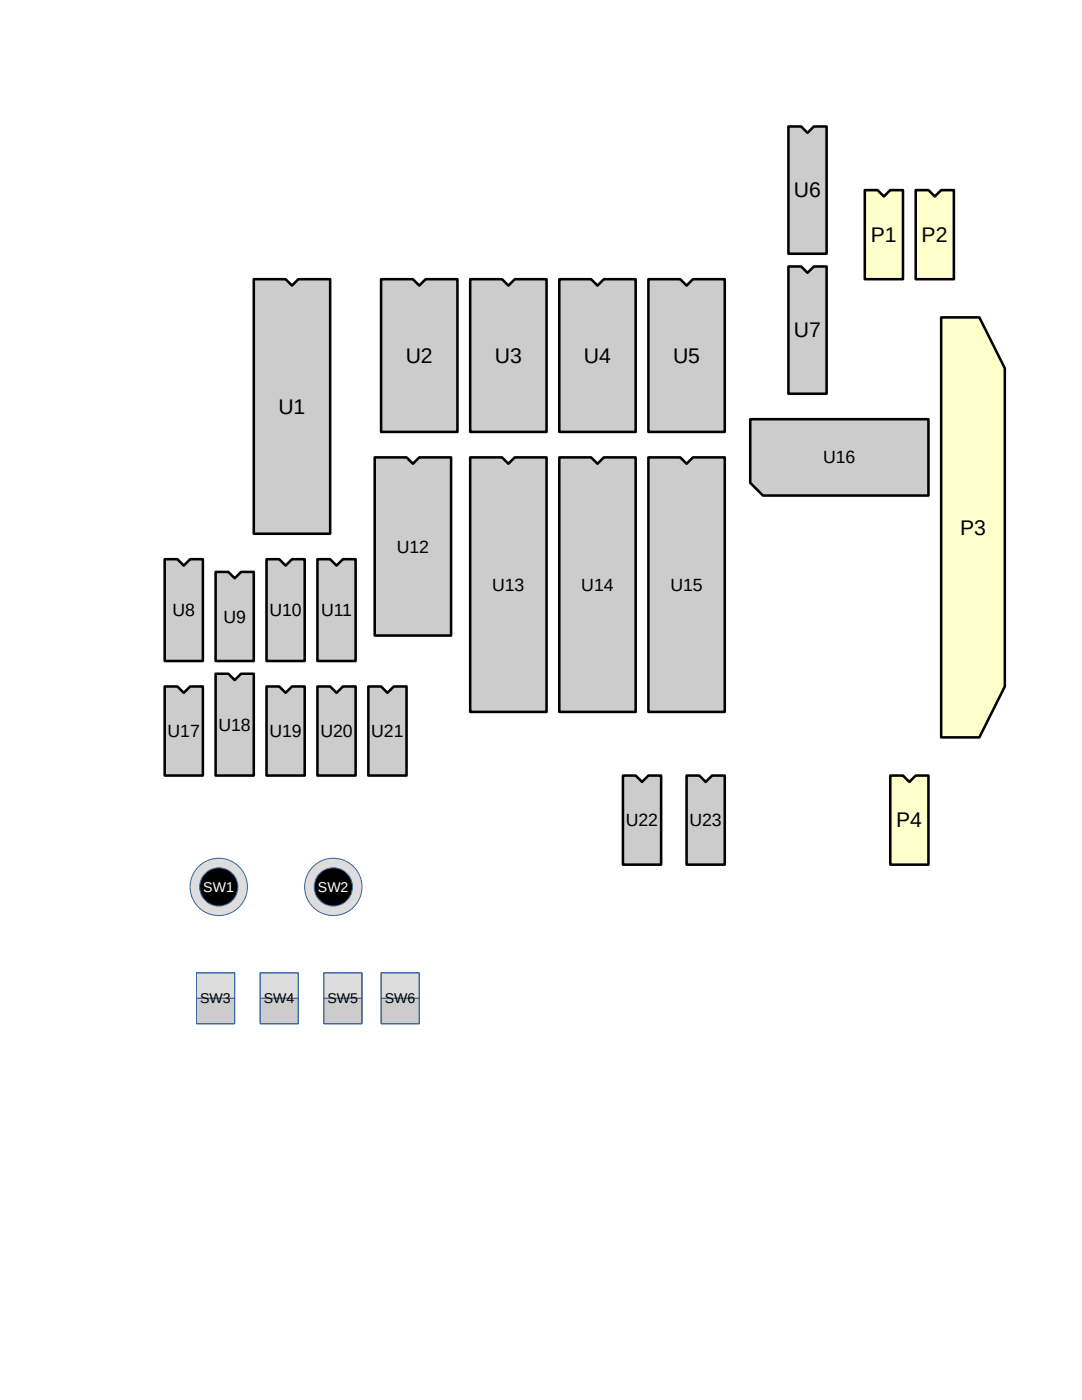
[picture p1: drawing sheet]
<svg xmlns="http://www.w3.org/2000/svg" width="216mm" height="279mm" viewBox="0 0 216 279" stroke-linecap="round" stroke-linejoin="round" font-family="sans-serif">
<path d="M50.6 55.7h6.4l1.3 1.3 1.2-1.3h6.4v50.8h-15.3z" fill-rule="evenodd" fill="#ccc"/>
<path d="M50.6 55.7h6.4l1.3 1.3 1.2-1.3h6.4v50.8h-15.3z" fill="none" stroke="#000" stroke-width=".51"/>
<path d="M93.8 91.3h6.4l1.2 1.2 1.3-1.2h6.4v50.8h-15.3z" fill-rule="evenodd" fill="#ccc"/>
<path d="M93.8 91.3h6.4l1.2 1.2 1.3-1.2h6.4v50.8h-15.3z" fill="none" stroke="#000" stroke-width=".51"/>
<path d="M111.6 91.3h6.3l1.3 1.2 1.3-1.2h6.3v50.8h-15.2z" fill-rule="evenodd" fill="#ccc"/>
<path d="M111.6 91.3h6.3l1.3 1.2 1.3-1.2h6.3v50.8h-15.2z" fill="none" stroke="#000" stroke-width=".51"/>
<path d="M129.4 91.3h6.3l1.3 1.2 1.3-1.2h6.3v50.8h-15.2z" fill-rule="evenodd" fill="#ccc"/>
<path d="M129.4 91.3h6.3l1.3 1.2 1.3-1.2h6.3v50.8h-15.2z" fill="none" stroke="#000" stroke-width=".51"/>
<path d="M93.8 55.7h6.4l1.2 1.3 1.3-1.3h6.4v30.5h-15.3z" fill-rule="evenodd" fill="#ccc"/>
<path d="M93.8 55.7h6.4l1.2 1.3 1.3-1.3h6.4v30.5h-15.3z" fill="none" stroke="#000" stroke-width=".51"/>
<path d="M74.8 91.3h6.3l1.3 1.2 1.3-1.2h6.3v35.5h-15.2z" fill-rule="evenodd" fill="#ccc"/>
<path d="M74.8 91.3h6.3l1.3 1.2 1.3-1.2h6.3v35.5h-15.2z" fill="none" stroke="#000" stroke-width=".51"/>
<path d="M111.6 55.7h6.3l1.3 1.3 1.3-1.3h6.3v30.5h-15.2z" fill-rule="evenodd" fill="#ccc"/>
<path d="M111.6 55.7h6.3l1.3 1.3 1.3-1.3h6.3v30.5h-15.2z" fill="none" stroke="#000" stroke-width=".51"/>
<path d="M76 55.7h6.4l1.3 1.3 1.2-1.3h6.4v30.5h-15.3z" fill-rule="evenodd" fill="#ccc"/>
<path d="M76 55.7h6.4l1.3 1.3 1.2-1.3h6.4v30.5h-15.3z" fill="none" stroke="#000" stroke-width=".51"/>
<path d="M129.4 55.7h6.3l1.3 1.3 1.3-1.3h6.3v30.5h-15.2z" fill-rule="evenodd" fill="#ccc"/>
<path d="M129.4 55.7h6.3l1.3 1.3 1.3-1.3h6.3v30.5h-15.2z" fill="none" stroke="#000" stroke-width=".51"/>
<path d="M149.7 83.7h35.6v15.2h-33.1l-2.5-2.5z" fill-rule="evenodd" fill="#ccc"/>
<path d="M149.7 83.7h35.6v15.2h-33.1l-2.5-2.5z" fill="none" stroke="#000" stroke-width=".51"/>
<path d="M157.3 53.2h2.6l1.2 1.2 1.3-1.2h2.5v25.4h-7.6z" fill-rule="evenodd" fill="#ccc"/>
<path d="M157.3 53.2h2.6l1.2 1.2 1.3-1.2h2.5v25.4h-7.6z" fill="none" stroke="#000" stroke-width=".51"/>
<path d="M53.2 111.6h2.5l1.3 1.3 1.3-1.3h2.5v20.3h-7.6z" fill-rule="evenodd" fill="#ccc"/>
<path d="M53.2 111.6h2.5l1.3 1.3 1.3-1.3h2.5v20.3h-7.6z" fill="none" stroke="#000" stroke-width=".51"/>
<path d="M172.6 37.9h2.5l1.3 1.3 1.2-1.3h2.6v17.8h-7.6z" fill-rule="evenodd" fill="#ffc"/>
<path d="M172.6 37.9h2.5l1.3 1.3 1.2-1.3h2.6v17.8h-7.6z" fill="none" stroke="#000" stroke-width=".51"/>
<path d="M157.3 25.2h2.6l1.2 1.3 1.3-1.3h2.5v25.4h-7.6z" fill-rule="evenodd" fill="#ccc"/>
<path d="M157.3 25.2h2.6l1.2 1.3 1.3-1.3h2.5v25.4h-7.6z" fill="none" stroke="#000" stroke-width=".51"/>
<path d="M182.7 37.9h2.6l1.2 1.3 1.3-1.3h2.5v17.8h-7.6z" fill-rule="evenodd" fill="#ffc"/>
<path d="M182.7 37.9h2.6l1.2 1.3 1.3-1.3h2.5v17.8h-7.6z" fill="none" stroke="#000" stroke-width=".51"/>
<path d="M43 114.1h2.6l1.2 1.3 1.3-1.3h2.5v17.8h-7.6z" fill-rule="evenodd" fill="#ccc"/>
<path d="M43 114.1h2.6l1.2 1.3 1.3-1.3h2.5v17.8h-7.6z" fill="none" stroke="#000" stroke-width=".51"/>
<path d="M177.6 154.8h2.6l1.2 1.2 1.3-1.2h2.6v17.8h-7.7z" fill-rule="evenodd" fill="#ffc"/>
<path d="M177.6 154.8h2.6l1.2 1.2 1.3-1.2h2.6v17.8h-7.7z" fill="none" stroke="#000" stroke-width=".51"/>
<path d="M63.3 111.6h2.6l1.2 1.3 1.3-1.3h2.6v20.3h-7.7z" fill-rule="evenodd" fill="#ccc"/>
<path d="M63.3 111.6h2.6l1.2 1.3 1.3-1.3h2.6v20.3h-7.7z" fill="none" stroke="#000" stroke-width=".51"/>
<path d="M32.9 111.6h2.5l1.3 1.3 1.2-1.3h2.6v20.3h-7.6z" fill-rule="evenodd" fill="#ccc"/>
<path d="M32.9 111.6h2.5l1.3 1.3 1.2-1.3h2.6v20.3h-7.6z" fill="none" stroke="#000" stroke-width=".51"/>
<path d="M43 134.5h2.6l1.2 1.2 1.3-1.2h2.5v20.3h-7.6z" fill-rule="evenodd" fill="#ccc"/>
<path d="M43 134.5h2.6l1.2 1.2 1.3-1.2h2.5v20.3h-7.6z" fill="none" stroke="#000" stroke-width=".51"/>
<path d="M73.5 137h2.5l1.3 1.3 1.3-1.3h2.5v17.8h-7.6z" fill-rule="evenodd" fill="#ccc"/>
<path d="M73.5 137h2.5l1.3 1.3 1.3-1.3h2.5v17.8h-7.6z" fill="none" stroke="#000" stroke-width=".51"/>
<path d="M63.3 137h2.6l1.2 1.3 1.3-1.3h2.6v17.8h-7.7z" fill-rule="evenodd" fill="#ccc"/>
<path d="M63.3 137h2.6l1.2 1.3 1.3-1.3h2.6v17.8h-7.7z" fill="none" stroke="#000" stroke-width=".51"/>
<path d="M53.2 137h2.5l1.3 1.3 1.3-1.3h2.5v17.8h-7.6z" fill-rule="evenodd" fill="#ccc"/>
<path d="M53.2 137h2.5l1.3 1.3 1.3-1.3h2.5v17.8h-7.6z" fill="none" stroke="#000" stroke-width=".51"/>
<path d="M137 154.8h2.5l1.3 1.2 1.3-1.2h2.5v17.8h-7.6z" fill-rule="evenodd" fill="#ccc"/>
<path d="M137 154.8h2.5l1.3 1.2 1.3-1.2h2.5v17.8h-7.6z" fill="none" stroke="#000" stroke-width=".51"/>
<path d="M124.3 154.8h2.5l1.3 1.2 1.3-1.2h2.5v17.8h-7.6z" fill-rule="evenodd" fill="#ccc"/>
<path d="M124.3 154.8h2.5l1.3 1.2 1.3-1.2h2.5v17.8h-7.6z" fill="none" stroke="#000" stroke-width=".51"/>
<path d="M32.9 137h2.5l1.3 1.3 1.2-1.3h2.6v17.8h-7.6z" fill-rule="evenodd" fill="#ccc"/>
<path d="M32.9 137h2.5l1.3 1.3 1.2-1.3h2.6v17.8h-7.6z" fill="none" stroke="#000" stroke-width=".51"/>
<path d="M187.8 63.3h7.6l5.1 10.2v63.5l-5.1 10.2h-7.6z" fill-rule="evenodd" fill="#ffc"/>
<path d="M187.8 63.3h7.6l5.1 10.2v63.5l-5.1 10.2h-7.6z" fill="none" stroke="#000" stroke-width=".51"/>
<circle cx="43.7" cy="177" r="5.7" fill="#ddd"/>
<g fill="none" stroke="#3465a4" stroke-width=".2">
<circle cx="43.7" cy="177" r="5.7"/>
<circle cx="43.7" cy="177" r="3.8"/>
</g>
<circle cx="43.7" cy="177" r="3.8" fill="#000"/>
<circle cx="66.5" cy="177" r="5.7" fill="#ddd"/>
<g fill="none" stroke="#3465a4" stroke-width=".2">
<circle cx="66.5" cy="177" r="5.7"/>
<circle cx="66.5" cy="177" r="3.8"/>
</g>
<circle cx="66.5" cy="177" r="3.8" fill="#000"/>
<path d="M51.9 194.1h7.6v5.1h-7.6z" fill-rule="evenodd" fill="#ddd"/>
<path d="M51.9 194.1h7.6v5.1h-7.6z" fill="none" stroke="#3465a4" stroke-width=".2"/>
<path d="M51.9 199.2h7.6v5.1h-7.6z" fill-rule="evenodd" fill="#ccc"/>
<path d="M51.9 199.2h7.6v5.1h-7.6zM51.9 194.1h7.6v10.2h-7.6z" fill="none" stroke="#3465a4" stroke-width=".2"/>
<path d="M64.6 194.1h7.6v5.1h-7.6z" fill-rule="evenodd" fill="#ddd"/>
<path d="M64.6 194.1h7.6v5.1h-7.6z" fill="none" stroke="#3465a4" stroke-width=".2"/>
<path d="M64.6 199.2h7.6v5.1h-7.6z" fill-rule="evenodd" fill="#ccc"/>
<path d="M64.6 199.2h7.6v5.1h-7.6zM64.6 194.1h7.6v10.2h-7.6z" fill="none" stroke="#3465a4" stroke-width=".2"/>
<path d="M76 194.1h7.7v5.1h-7.7z" fill-rule="evenodd" fill="#ddd"/>
<path d="M76 194.1h7.7v5.1h-7.7z" fill="none" stroke="#3465a4" stroke-width=".2"/>
<path d="M76 199.2h7.7v5.1h-7.7z" fill-rule="evenodd" fill="#ccc"/>
<path d="M76 199.2h7.7v5.1h-7.7zM76 194.1h7.7v10.2h-7.7z" fill="none" stroke="#3465a4" stroke-width=".2"/>
<path d="M39.2 194.1h7.6v5.1h-7.6z" fill-rule="evenodd" fill="#ddd"/>
<path d="M39.2 194.1h7.6v5.1h-7.6z" fill="none" stroke="#3465a4" stroke-width=".2"/>
<path d="M39.2 199.2h7.6v5.1h-7.6z" fill-rule="evenodd" fill="#ccc"/>
<path d="M39.2 199.2h7.6v5.1h-7.6zM39.2 194.1h7.6v10.2h-7.6z" fill="none" stroke="#3465a4" stroke-width=".2"/>
<g font-size="4.2">
<text x="158.4" y="39.4">U6</text>
<text x="173.7" y="48.3">P1</text>
<text x="183.9" y="48.3">P2</text>
<text x="158.4" y="67.3">U7</text>
<text x="81" y="72.4">U2</text>
<text x="98.7" y="72.4">U3</text>
<text x="116.5" y="72.4">U4</text>
<text x="134.3" y="72.4">U5</text>
<text x="55.6" y="82.6">U1</text>
<text x="191.6" y="106.7">P3</text>
<text x="178.8" y="165.1">P4</text>
</g>
<g font-size="3.5">
<text x="164.3" y="92.5">U16</text>
<text x="79.2" y="110.3">U12</text>
<text x="98.2" y="117.9">U13</text>
<text x="116" y="117.9">U14</text>
<text x="133.8" y="117.9">U15</text>
<text x="34.4" y="123">U8</text>
<text x="44.6" y="124.3">U9</text>
<text x="53.8" y="123">U10</text>
<text x="64.1" y="123">U11</text>
<text x="33.4" y="147.1">U17</text>
<text x="43.6" y="145.8">U18</text>
<text x="53.8" y="147.1">U19</text>
<text x="63.9" y="147.1">U20</text>
<text x="74.1" y="147.1">U21</text>
<text x="124.9" y="164.9">U22</text>
<text x="137.6" y="164.9">U23</text>
</g>
<g font-size="2.8" fill="#fff">
<text x="40.6" y="178">SW1</text>
<text x="63.4" y="178">SW2</text>
</g>
<g font-size="2.8">
<text x="39.9" y="200.2">SW3</text>
<text x="52.6" y="200.2">SW4</text>
<text x="65.3" y="200.2">SW5</text>
<text x="76.8" y="200.2">SW6</text>
</g>
</svg>
